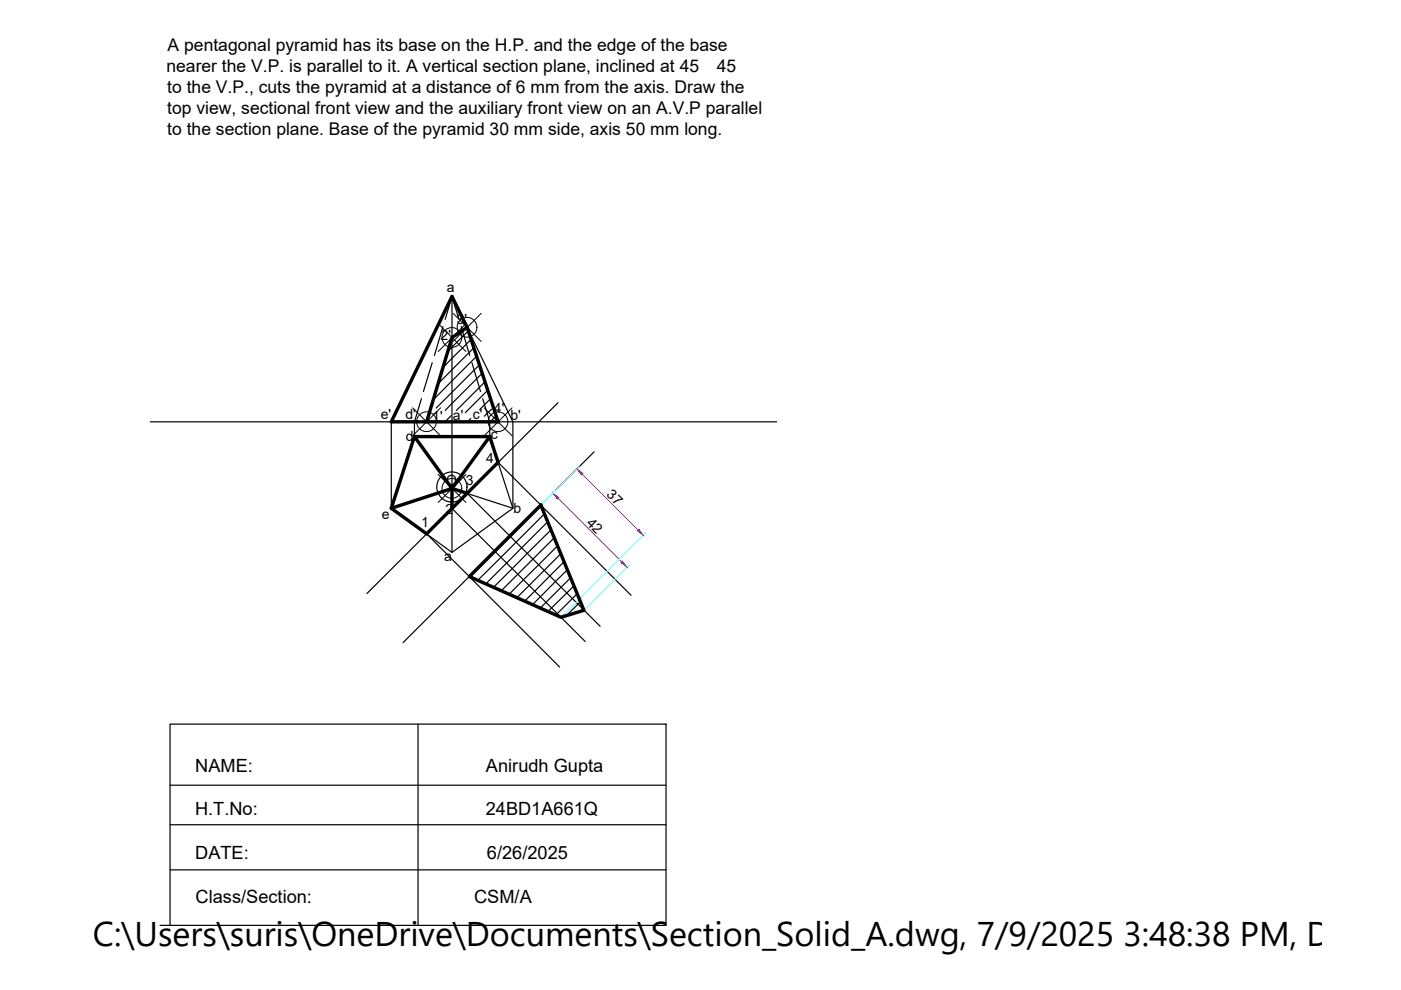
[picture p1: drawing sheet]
<svg xmlns="http://www.w3.org/2000/svg" width="297mm" height="210mm" viewBox="0 0 297 210" stroke-linecap="round" stroke-linejoin="round" font-family="sans-serif">
<!-- layer: 0 -->
<g fill="none" stroke="#000" stroke-width=".25">
<path d="M91.6 76.9l-1.8 6.1M93.9 69.2l-1.8 6.2M95.8 62.9l12.9 26.5v18.4l-12.9-4.2M95.8 62.9v54.2M95.8 62.9l-1.4 4.8M95.8 62.9l1.5 4.8M97.8 69.2l1.8 6.2M99.3 70.2l-4.3 4.3M99.9 72l-6 5.9M100.1 76.9l1.8 6.1M100.4 73.8l-7.5 7.6M101 75.6l-9.2 9.2"/>
<path d="M101.6 77.4l-9.1 9.1M102.2 79.1l-7.8 7.9M31.9 89.4h132.8M83 89.4v18.4M87.9 92.6h15.9l4.9 15.2-12.9 9.3-12.8-9.3zM89.4 84.5l-1.5 4.9v3.2M91.1 87.9l-.3 .3M95.7 88.1l-1.3 1.3M99.8 88.7l-.7 .7M101.7 89.3l-.2 .1M102.3 84.5l1.5 4.9v3.2M102.8 81l-6 6"/>
<path d="M103.4 82.7l-4.7 4.8M104 84.6l-2.3 2.3M104.2 86.8l-1.5 1.5M105.2 88.2l-1.3 1.2M105.6 98l28.2 28.2M118.3 85.4l-40.5 40.4M126 95.8l-40.5 40.5M90.5 113.2l28.1 28.2M95.8 107.8l28.3 28.2M99 104.6l28.2 28.2M114.7 107.3l-15.1 15M115.4 109l-14.1 14"/>
<path d="M116.1 110.6l-13.1 13.2M116.8 112.3l-12.2 12.2M117.5 114l-11.2 11.3M118.2 115.7l-10.3 10.3M118.9 117.4l-9.3 9.3M119.6 119.1l-8.4 8.4M120.3 120.8l-7.4 7.4M121 122.5l-6.5 6.4M121.7 124.2l-5.5 5.5M122.4 125.9l-4.6 4.5M123.1 127.6l-3 2.9M123.8 129.3l-.2 .1"/>
<path d="M36.1 153.5h105.1v42.7h-105.1zM88.6 153.5v42.7M36.1 166.5h105.1M36.1 174.9h105.1M33.9 196.2h2.2M36.1 184.4h105.1"/>
<circle cx="95.8" cy="103.3" r="3.2"/>
</g>
<path d="M99 69.4l-3.2-6.5-12.8 26.5h22.6l-6.6-20-3.2 2.2-5.3 17.8M87.9 92.6h15.9l1.8 5.4-15.1 15.2-7.5-5.4zM87.9 92.6l7.9 11-12.8 4.2M103.8 92.6l-8 11M99 104.6l-3.2-1v4.2M114.7 107.1l9.1 22.3-4.9 1.5-19.4-8.7z" fill="none" stroke="#000" stroke-width=".72"/>
<g fill="none" stroke="#000" stroke-width=".21">
<path d="M92.9 68.6l5.9 5.9M96.1 66.4l5.9 6M98.8 68.6l-5.9 5.9M102 66.4l-5.9 6M87.5 86.5l5.9 5.9M93.4 86.5l-5.9 5.9M102.6 86.5l6 5.9M108.6 86.5l-6 5.9M92.9 100.6l5.9 5.9M98.8 100.6l-5.9 5.9"/>
<circle cx="95.8" cy="71.6" r="2.1"/>
<circle cx="99" cy="69.4" r="2.1"/>
<circle cx="90.4" cy="89.4" r="2.1"/>
<circle cx="105.6" cy="89.4" r="2.1"/>
<circle cx="95.8" cy="103.6" r="2.1"/>
</g>
<path d="M122.8 99l-17.7 17.6M133.4 119.8l-9.3 9.3M136.8 113l-17.6 17.7" fill="none" stroke="#0ff" stroke-width=".25"/>
<path d="M118.3 105.7l13.5 13.5M123.5 100.6l11.7 11.7" fill="none" stroke="#f0f" stroke-width=".25"/>
<g fill="#f0f" stroke="#f0f" stroke-width=".21">
<path d="M117.2 104.5l1.3 1-.4 .4z"/>
<path d="M131.6 119.3l.4-.4 1 1.4z"/>
<path d="M122.3 99.4l1.3 1-.3 .3z"/>
<path d="M135.1 112.6l.4-.4 .9 1.3z"/>
</g>
<text font-size="7.3" x="19.7" y="200.6">C:\Users\suris\OneDrive\Documents\Section_Solid_A.dwg, 7/9/2025 3:48:38 PM, DWG T</text>
<g font-size="3.9">
<text x="41.4" y="163.6">NAME:</text>
<text x="103" y="163.6">Anirudh Gupta</text>
<text x="41.3" y="172.9">H.T.No:</text>
<text x="103" y="172.9">24BD1A661Q</text>
<text x="41.4" y="182.1">DATE:</text>
<text x="103.2" y="182.1">6/26/2025</text>
<text x="41.5" y="191.4">Class/Section:</text>
<text x="100.5" y="191.4">CSM/A</text>
</g>
<g font-size="3.7">
<text x="35.5" y="10.8">A pentagonal pyramid has its base on the H.P. and the edge of the base</text>
<text x="35.3" y="15.3">nearer the V.P. is parallel to it. A vertical section plane, inclined at 45∘45∘</text>
<text x="35.5" y="19.8">to the V.P., cuts the pyramid at a distance of 6 mm from the axis. Draw the</text>
<text x="35.5" y="24.2">top view, sectional front view and the auxiliary front view on an A.V.P parallel</text>
<text x="35.5" y="28.7">to the section plane. Base of the pyramid 30 mm side, axis 50 mm long.</text>
</g>
<g font-size="3">
<text x="94.7" y="62">a</text>
<text x="96.8" y="68.8">3'</text>
<text x="93.4" y="72.2">2'</text>
<text x="80.7" y="88.8">e'</text>
<text x="86" y="88.9">d'</text>
<text x="91.6" y="89.2">1'</text>
<text x="96" y="89">a' c'</text>
<text x="104.7" y="87.6">4'</text>
<text x="108.2" y="89.1">b'</text>
<text x="86" y="93.5">d</text>
<text x="104.1" y="93.2">c</text>
<text x="103.1" y="98.1">4</text>
<text x="94.6" y="102.9">O 3</text>
<text x="128.5" y="105" transform="rotate(45 128.5 105)">37</text>
<text x="81" y="110">e</text>
<text x="89.3" y="111.7">1</text>
<text x="94.5" y="108.9">2</text>
<text x="108.9" y="108.7">b</text>
<text x="124.2" y="111" transform="rotate(45 124.2 111)">42</text>
<text x="94.2" y="119">a</text>
</g>
</svg>
